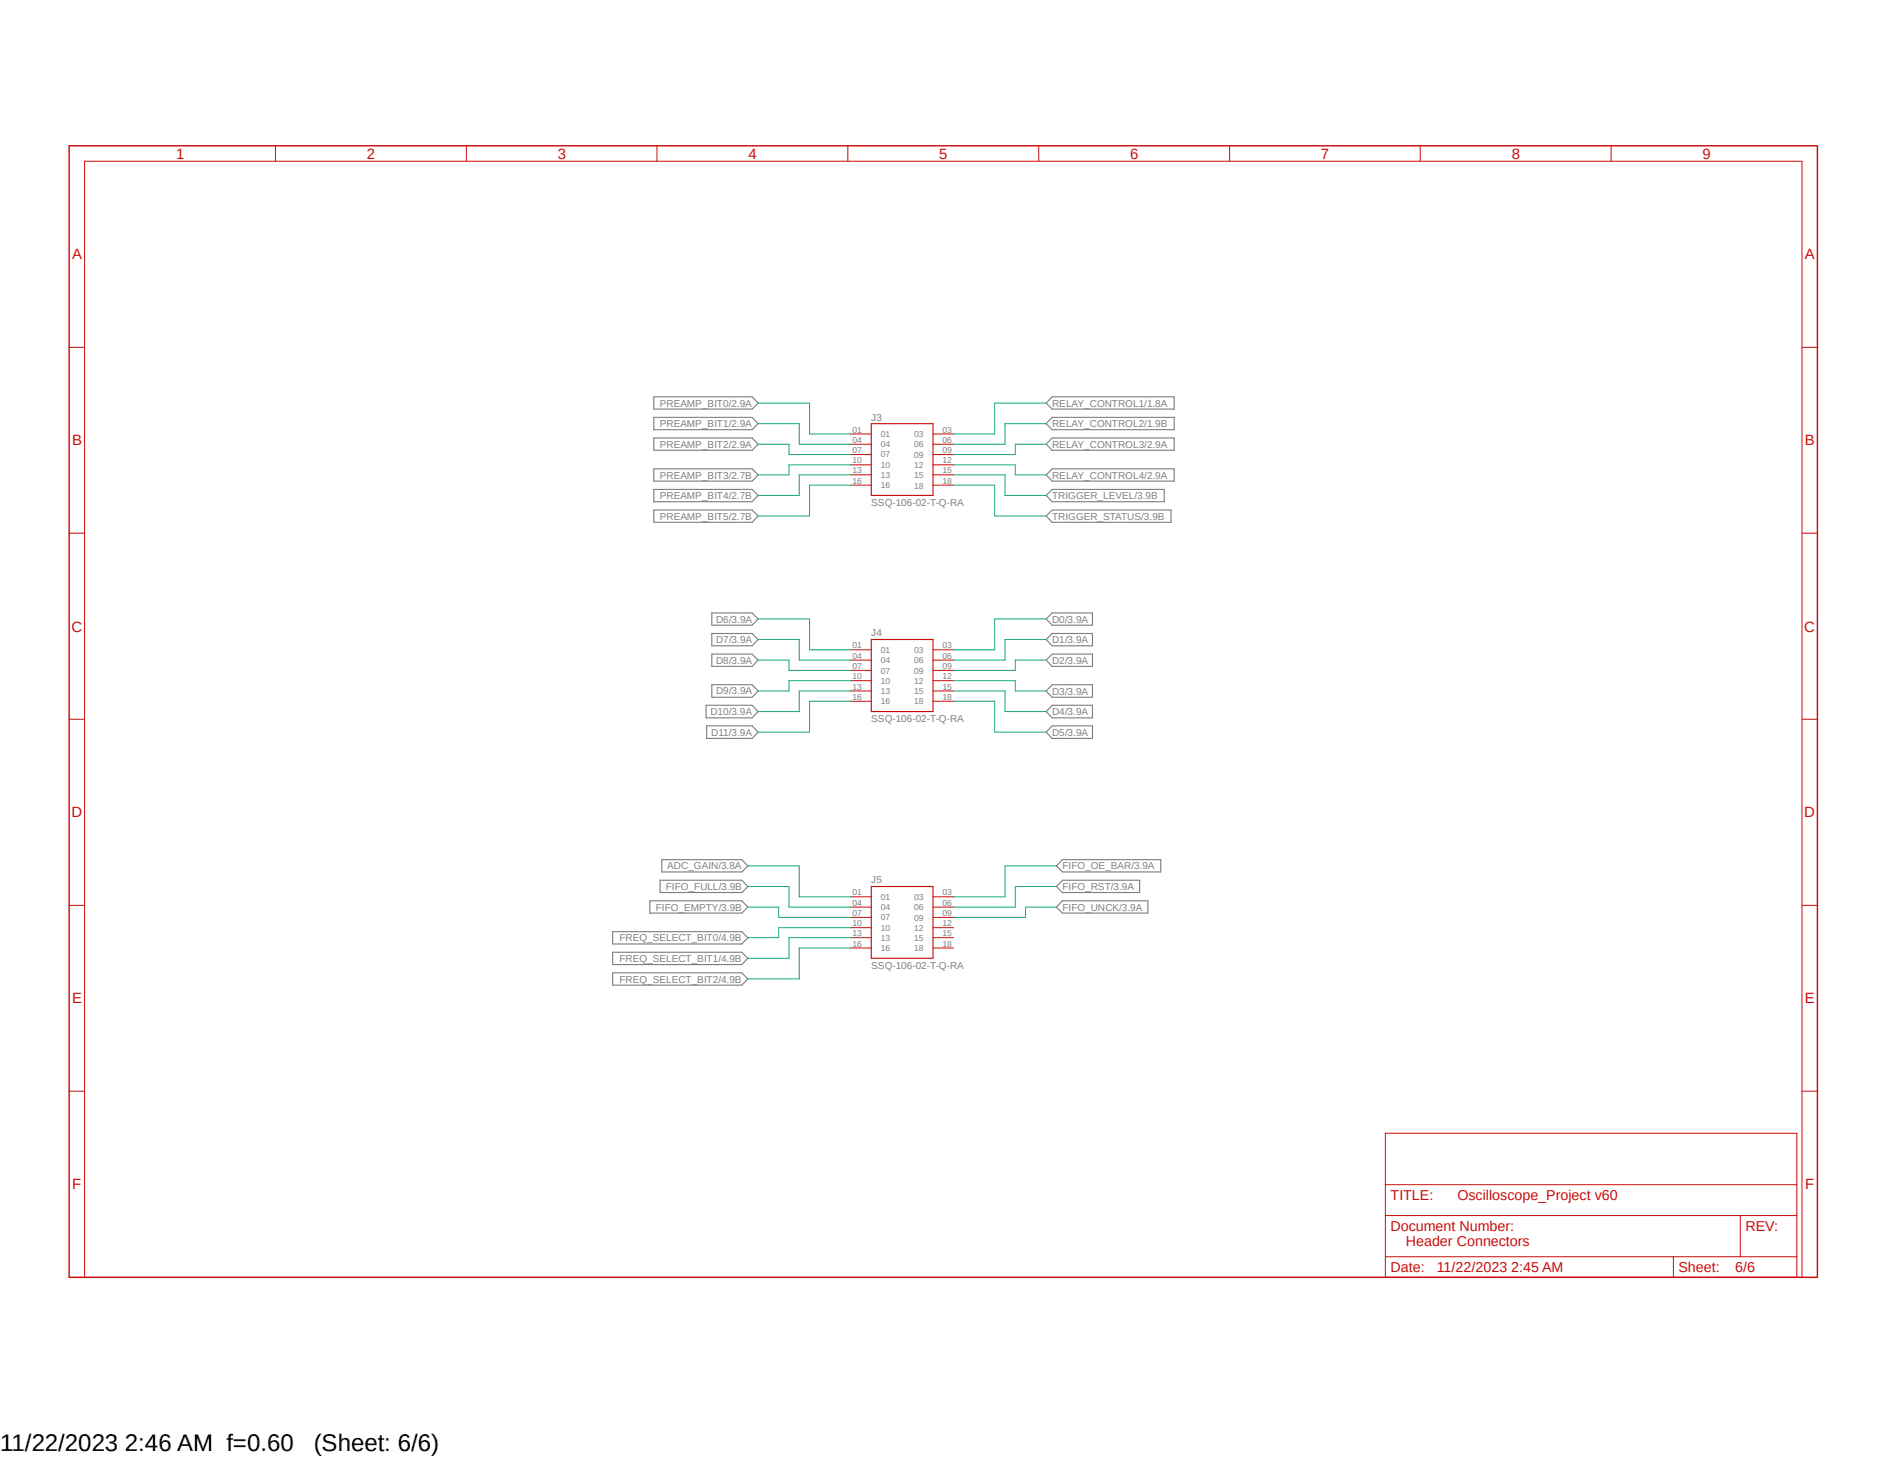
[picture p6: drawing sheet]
<svg xmlns="http://www.w3.org/2000/svg" width="279mm" height="216mm" viewBox="0 0 279 216" stroke-linecap="round" stroke-linejoin="round" font-family="sans-serif">
<path d="M9.9 21.4l259.6 168.1M269.5 21.4l-259.6 168.1" fill="none" stroke="#fff" stroke-width=".15"/>
<g fill="none" stroke="#808080" stroke-width=".17">
<path d="M96.9 58.8h14.5l.9 .9-.9 .9h-14.5zM155.9 58.8h18v1.8h-18l-.9-.9zM96.9 61.8h14.5l.9 .9-.9 .9h-14.5zM96.9 64.9h14.5l.9 .9-.9 .9h-14.5zM96.9 69.4h14.5l.9 .9-.9 .9h-14.5zM96.9 72.5h14.5l.9 .9-.9 .9h-14.5zM96.9 75.5h14.5l.9 .9-.9 .9h-14.5zM155 73.4l.9-.9h16.6v1.8h-16.6zM155 76.4l.9-.9h17.6v1.8h-17.6zM155.9 61.8h18v1.8h-18l-.9-.9zM155.9 64.9h18v1.8h-18l-.9-.9zM155.9 69.4h18v1.8h-18l-.9-.9z"/>
<path d="M105.5 90.8h5.9l.9 .9-.9 .9h-5.9zM105.5 93.8h5.9l.9 .9-.9 .9h-5.9zM105.5 96.9h5.9l.9 .8-.9 1h-5.9zM155 91.7l.9-.9h5.9v1.8h-5.9zM155.9 93.8h5.9v1.8h-5.9l-.9-.9zM155.9 96.9h5.9v1.8h-5.9l-.9-1zM104.6 104.4h6.8l.9 1-.9 .9h-6.8zM104.7 107.5h6.7l.9 .9-.9 .9h-6.7zM105.5 101.4h5.9l.9 .9-.9 1h-5.9zM155.9 101.4h5.9v1.9h-5.9l-.9-1zM155.9 104.4h5.9v1.9h-5.9l-.9-.9zM155.9 107.5h5.9v1.8h-5.9l-.9-.9z"/>
<path d="M90.8 138h19.1l.9 .9-.9 .9h-19.1zM96.3 133.4h13.6l.9 .9-.9 .9h-13.6zM97.8 130.3h12.1l.9 1-.9 .9h-12.1zM98 127.3h11.9l.9 .9-.9 .9h-11.9zM157.4 127.3h14.6v1.8h-14.6l-.9-.9zM157.4 133.4h12.7v1.8h-12.7l-.9-.9zM157.4 130.3h11.4v1.9h-11.4l-.9-.9zM90.8 141h19.1l.9 .9-.9 .9h-19.1zM90.8 144.1h19.1l.9 .8-.9 1h-19.1z"/>
</g>
<g fill="none" stroke="#c90d0c" stroke-width=".15">
<path d="M40.8 21.6v2.3M69.1 21.6v2.3M97.3 21.6v2.3M125.6 21.6v2.3M153.9 21.6v2.3M182.2 21.6v2.3M210.4 21.6v2.3M238.7 21.6v2.3M10.2 51.4h2.3M267 51.4h2.2M10.2 79h2.3M126 64.3h3.1"/>
<path d="M126 65.8h3.1M126 67.3h3.1M126 68.8h3.1M126 70.3h3.1M126 71.8h3.1M138.2 64.3h3.1M138.2 65.8h3.1M138.2 67.3h3.1M138.2 68.8h3.1M138.2 70.3h3.1M138.2 71.8h3.1M267 79h2.2"/>
<path d="M126 96.2h3.1M126 97.7h3.1M126 99.3h3.1M138.2 96.2h3.1M138.2 97.7h3.1M138.2 99.3h3.1M10.2 106.5h2.3M126 100.8h3.1M126 102.3h3.1M126 103.8h3.1M138.2 100.8h3.1M138.2 102.3h3.1"/>
<path d="M138.2 103.8h3.1M267 106.5h2.2M10.2 134.1h2.3M126 132.8h3.1M126 134.3h3.1M126 135.8h3.1M126 137.4h3.1M126 138.9h3.1M138.2 132.8h3.1M138.2 134.3h3.1M138.2 135.8h3.1M138.2 137.4h3.1"/>
<path d="M138.2 138.9h3.1M267 134.1h2.2M126 140.4h3.1M138.2 140.4h3.1M10.2 161.6h2.3M205.2 167.8h61v21.3h-61zM205.2 175.4h61M267 161.6h2.2M12.5 189.1v-165.2h254.5v165.2M205.2 180h61M205.2 186.1h61M247.9 186.1v3"/>
<path d="M257.8 180v6.1"/>
</g>
<path d="M10.2 21.6h259v167.5h-259z" fill="none" stroke="#c90d0c" stroke-width=".21"/>
<path d="M129.1 62.7h9.1v10.7h-9.1zM129.1 94.7h9.1v10.7h-9.1zM129.1 131.3h9.1v10.6h-9.1z" fill="none" stroke="#c90d0c" stroke-width=".17"/>
<g fill="none" stroke="#0dab76" stroke-width=".15">
<path d="M112.3 59.7h7.6v4.6h6.1M155 59.7h-7.6v4.6h-6.1M112.3 65.8h4.6v1.5h9.1M112.3 62.7h6.1v3.1h7.6M126 71.8h-6.1v4.6h-7.6M126 70.3h-7.6v3.1h-6.1M126 68.8h-9.1v1.5h-4.6M141.3 68.8h9.1v1.5h4.6M141.3 70.3h7.6v3.1h6.1M141.3 71.8h6.1v4.6h7.6M155 62.7h-6.1v3.1h-7.6M155 65.8h-4.6v1.5h-9.1"/>
<path d="M112.3 91.7h7.6v4.5h6.1M112.3 94.7h6.1v3h7.6M112.3 97.7h4.6v1.6h9.1M155 91.7h-7.6v4.5h-6.1M155 94.7h-6.1v3h-7.6M155 97.7h-4.6v1.6h-9.1M126 103.8h-6.1v4.6h-7.6M126 102.3h-7.6v3.1h-6.1M126 100.8h-9.1v1.5h-4.6M141.3 103.8h6.1v4.6h7.6M141.3 102.3h7.6v3.1h6.1M141.3 100.8h9.1v1.5h4.6"/>
<path d="M110.8 128.2h7.6v4.6h7.6M110.8 131.3h6.1v3h9.1M110.8 134.3h4.6v1.5h10.6M126 138.9h-9.1v3h-6.1M126 137.4h-10.6v1.5h-4.6M156.5 128.2h-7.6v4.6h-7.6M156.5 131.3h-6.1v3h-9.1M156.5 134.3h-4.6v1.5h-10.6M126 140.4h-7.6v4.5h-7.6"/>
</g>
<g font-size="3.6">
<text x="0" y="214.9">11/22/2023 2:46 AM f=0.60</text>
<text x="46.5" y="214.9">(Sheet: 6/6)</text>
</g>
<g font-size="2.2" fill="#c90d0c">
<text x="26.1" y="23.5">1</text>
<text x="54.4" y="23.5">2</text>
<text x="82.6" y="23.5">3</text>
<text x="110.9" y="23.5">4</text>
<text x="139.2" y="23.5">5</text>
<text x="167.4" y="23.5">6</text>
<text x="195.7" y="23.5">7</text>
<text x="223.9" y="23.5">8</text>
<text x="252.2" y="23.5">9</text>
<text x="10.7" y="38.4">A</text>
<text x="267.4" y="38.4">A</text>
<text x="10.7" y="66">B</text>
<text x="267.4" y="66">B</text>
<text x="10.6" y="93.5">C</text>
<text x="267.3" y="93.5">C</text>
<text x="10.6" y="121">D</text>
<text x="267.3" y="121">D</text>
<text x="10.7" y="148.6">E</text>
<text x="267.4" y="148.6">E</text>
<text x="10.7" y="176.1">F</text>
<text x="267.4" y="176.1">F</text>
</g>
<g font-size="2.1" fill="#c90d0c">
<text x="206" y="177.7">TITLE:</text>
<text x="215.9" y="177.7">Oscilloscope_Project v60</text>
<text x="206" y="182.3">Document Number:</text>
<text x="208.3" y="184.6">Header Connectors</text>
<text x="258.6" y="182.3">REV:</text>
<text x="206" y="188.4">Date:</text>
<text x="212.9" y="188.4">11/22/2023 2:45 AM</text>
<text x="248.7" y="188.4">Sheet:</text>
<text x="257" y="188.4">6/6</text>
</g>
<g font-size="1.5" fill="#808080">
<text x="97.7" y="60.2">PREAMP_BIT0/2.9A</text>
<text x="97.7" y="63.2">PREAMP_BIT1/2.9A</text>
<text x="129.1" y="62.3">J3</text>
<text x="155.9" y="60.2">RELAY_CONTROL1/1.8A</text>
<text x="155.9" y="63.2">RELAY_CONTROL2/1.9B</text>
<text x="97.7" y="66.3">PREAMP_BIT2/2.9A</text>
<text x="97.7" y="70.9">PREAMP_BIT3/2.7B</text>
<text x="155.9" y="66.3">RELAY_CONTROL3/2.9A</text>
<text x="155.9" y="70.9">RELAY_CONTROL4/2.9A</text>
<text x="97.7" y="73.9">PREAMP_BIT4/2.7B</text>
<text x="97.7" y="77">PREAMP_BIT5/2.7B</text>
<text x="129.1" y="74.9">SSQ-106-02-T-Q-RA</text>
<text x="155.9" y="73.9">TRIGGER_LEVEL/3.9B</text>
<text x="155.9" y="77">TRIGGER_STATUS/3.9B</text>
<text x="106.1" y="92.2">D6/3.9A</text>
<text x="106.1" y="95.3">D7/3.9A</text>
<text x="129.1" y="94.2">J4</text>
<text x="155.9" y="92.2">D0/3.9A</text>
<text x="155.9" y="95.3">D1/3.9A</text>
<text x="106.1" y="98.3">D8/3.9A</text>
<text x="155.9" y="98.3">D2/3.9A</text>
<text x="105.2" y="105.9">D10/3.9A</text>
<text x="106.1" y="102.8">D9/3.9A</text>
<text x="129.1" y="106.9">SSQ-106-02-T-Q-RA</text>
<text x="155.9" y="102.9">D3/3.9A</text>
<text x="155.9" y="105.9">D4/3.9A</text>
<text x="105.4" y="108.9">D11/3.9A</text>
<text x="155.9" y="109">D5/3.9A</text>
<text x="98.6" y="131.8">FIFO_FULL/3.9B</text>
<text x="98.8" y="128.7">ADC_GAIN/3.8A</text>
<text x="129.1" y="130.8">J5</text>
<text x="157.4" y="131.8">FIFO_RST/3.9A</text>
<text x="157.4" y="128.7">FIFO_OE_BAR/3.9A</text>
<text x="97.2" y="134.8">FIFO_EMPTY/3.9B</text>
<text x="157.4" y="134.8">FIFO_UNCK/3.9A</text>
<text x="91.8" y="142.5">FREQ_SELECT_BIT1/4.9B</text>
<text x="91.8" y="139.4">FREQ_SELECT_BIT0/4.9B</text>
<text x="129.1" y="143.4">SSQ-106-02-T-Q-RA</text>
<text x="91.8" y="145.5">FREQ_SELECT_BIT2/4.9B</text>
</g>
<g font-size="1.3" fill="#808080">
<text x="126.3" y="64">01</text>
<text x="126.3" y="65.6">04</text>
<text x="130.5" y="64.7">01</text>
<text x="135.4" y="64.7">03</text>
<text x="139.6" y="64">03</text>
<text x="139.6" y="65.6">06</text>
<text x="126.3" y="67.1">07</text>
<text x="126.3" y="68.6">10</text>
<text x="126.3" y="70.1">13</text>
<text x="126.3" y="71.6">16</text>
<text x="130.5" y="66.2">04</text>
<text x="130.5" y="67.7">07</text>
<text x="130.5" y="69.3">10</text>
<text x="130.5" y="70.8">13</text>
<text x="135.4" y="66.2">06</text>
<text x="135.4" y="67.8">09</text>
<text x="135.4" y="69.3">12</text>
<text x="135.4" y="70.8">15</text>
<text x="139.6" y="67.1">09</text>
<text x="139.6" y="68.6">12</text>
<text x="139.6" y="70.1">15</text>
<text x="139.6" y="71.6">18</text>
<text x="130.5" y="72.3">16</text>
<text x="135.4" y="72.3">18</text>
<text x="126.3" y="96">01</text>
<text x="126.3" y="97.5">04</text>
<text x="126.3" y="99.1">07</text>
<text x="126.3" y="100.6">10</text>
<text x="130.5" y="96.7">01</text>
<text x="130.5" y="98.2">04</text>
<text x="130.5" y="99.7">07</text>
<text x="130.5" y="101.3">10</text>
<text x="135.4" y="96.7">03</text>
<text x="135.4" y="98.2">06</text>
<text x="135.4" y="99.7">09</text>
<text x="135.4" y="101.3">12</text>
<text x="139.6" y="96">03</text>
<text x="139.6" y="97.5">06</text>
<text x="139.6" y="99.1">09</text>
<text x="139.6" y="100.6">12</text>
<text x="126.3" y="102.1">13</text>
<text x="126.3" y="103.6">16</text>
<text x="130.5" y="102.8">13</text>
<text x="130.5" y="104.3">16</text>
<text x="135.4" y="102.8">15</text>
<text x="135.4" y="104.3">18</text>
<text x="139.6" y="102.1">15</text>
<text x="139.6" y="103.6">18</text>
<text x="126.3" y="132.6">01</text>
<text x="126.3" y="134.1">04</text>
<text x="126.3" y="135.6">07</text>
<text x="126.3" y="137.2">10</text>
<text x="130.5" y="133.2">01</text>
<text x="130.5" y="134.7">04</text>
<text x="130.5" y="136.3">07</text>
<text x="130.5" y="137.8">10</text>
<text x="135.4" y="133.3">03</text>
<text x="135.4" y="134.8">06</text>
<text x="135.4" y="136.3">09</text>
<text x="135.4" y="137.8">12</text>
<text x="139.6" y="132.6">03</text>
<text x="139.6" y="134.1">06</text>
<text x="139.6" y="135.6">09</text>
<text x="139.6" y="137.2">12</text>
<text x="126.3" y="138.6">13</text>
<text x="126.3" y="140.2">16</text>
<text x="130.5" y="139.3">13</text>
<text x="130.5" y="140.8">16</text>
<text x="135.4" y="139.4">15</text>
<text x="135.4" y="140.9">18</text>
<text x="139.6" y="138.6">15</text>
<text x="139.6" y="140.2">18</text>
</g>
</svg>
